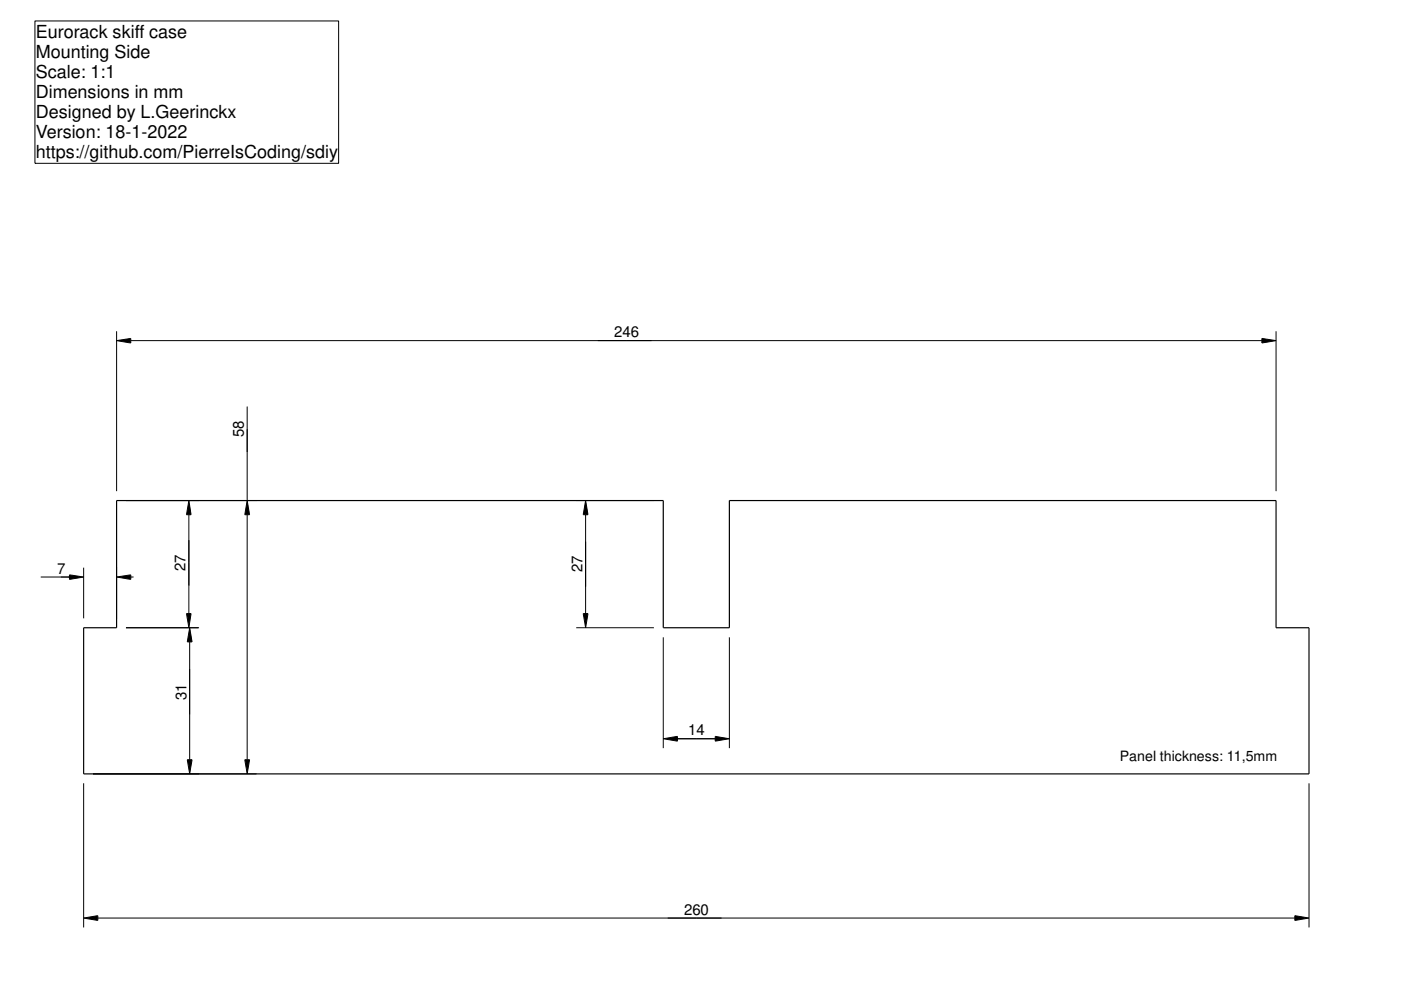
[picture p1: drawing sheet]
<svg xmlns="http://www.w3.org/2000/svg" width="297mm" height="210mm" viewBox="0 0 297 210" stroke-linecap="round" stroke-linejoin="round" font-family="sans-serif">
<path d="M24.7 106.1h115.9v27h14v-27h115.9v27h7v31h-259.8v-31h7z" fill="none" stroke="#000" stroke-width=".25"/>
<g fill="none" stroke="#000" stroke-width=".21">
<path d="M7.4 4.4h64.4v30.2h-64.4zM24.7 70.2v33.9M24.7 72.2l3-.4v.9zM27.7 72.2h239.8M267.5 71.8l3 .4-3 .5zM270.5 70.2v33.9M52.4 86.2v19.9M26.7 106.1h27.7M40 106.1l.5 3h-1zM40 109.1v21M52.4 109.1v52M52.4 106.1l.5 3h-1z"/>
<path d="M122.2 106.1h16.4M124.2 106.1l.5 3h-1zM124.2 109.1v21M8.6 122.3h7.9M14.7 121.9l3 .4-3 .6zM17.7 120.4v10.7M24.7 120.4v10.7M24.7 122.3l3-.4v1zM26.7 133.1h15.5M27.7 122.3h.6M39.5 130.1h1l-.5 3zM40.2 136.1v25"/>
<path d="M40.2 133.1l.5 3h-1zM122.2 133.1h16.4M123.7 130.1h1l-.5 3zM140.6 135.1v23.5M154.6 135.1v23.5M140.6 156.6l3-.5v1zM142.4 156.6h9.7M151.6 156.1l3 .5-3 .5zM17.7 166.1v30.5M19.7 164.1h34.7M39.7 161.1h1l-.5 3zM51.9 161.1h1l-.5 3z"/>
<path d="M277.5 166.1v30.5M17.7 194.6l3-.5v1.1zM20.7 194.6h253.8M274.5 194.1l3 .5-3 .6z"/>
</g>
<g fill="#000">
<path d="M24.7 72.2l3-.4v.9z" fill-rule="evenodd"/>
<path d="M267.5 71.8l3 .4-3 .5z" fill-rule="evenodd"/>
<path d="M40 106.2l.5 2.9h-.9z" fill-rule="evenodd"/>
<path d="M52.4 106.2l.5 2.9h-1z" fill-rule="evenodd"/>
<path d="M124.2 106.2l.5 2.9h-1z" fill-rule="evenodd"/>
<path d="M14.7 121.9l3 .4-3 .6z" fill-rule="evenodd"/>
<path d="M24.7 122.3l3-.4v1z" fill-rule="evenodd"/>
<path d="M39.5 130.1h1l-.5 3z" fill-rule="evenodd"/>
<path d="M40.2 133.1l.5 3h-1z" fill-rule="evenodd"/>
<path d="M123.7 130.1h1l-.5 3z" fill-rule="evenodd"/>
<path d="M140.6 156.6l3-.4v.9z" fill-rule="evenodd"/>
<path d="M151.6 156.2l3 .4-3 .5z" fill-rule="evenodd"/>
<path d="M39.7 161.1h1l-.5 3z" fill-rule="evenodd"/>
<path d="M51.9 161.1h1l-.5 3z" fill-rule="evenodd"/>
<path d="M17.7 194.6l3-.4v1z" fill-rule="evenodd"/>
<path d="M274.5 194.2l3 .4-3 .6z" fill-rule="evenodd"/>
</g>
<g font-size="3.8">
<text x="7.6" y="8">Eurorack skiff case</text>
<text x="7.6" y="12.2">Mounting Side</text>
<text x="7.6" y="16.5">Scale: 1:1</text>
<text x="7.6" y="20.7">Dimensions in mm</text>
<text x="7.6" y="25">Designed by L.Geerinckx</text>
<text x="7.6" y="29.2">Version: 18-1-2022</text>
<text x="7.6" y="33.5">https://github.com/PierreIsCoding/sdiy</text>
</g>
<g font-size="3.2">
<text x="130.2" y="71.5">246</text>
<text x="51.7" y="92.7" transform="rotate(-90 51.7 92.7)">58</text>
<text x="12.1" y="121.7">7</text>
<text x="39.3" y="121" transform="rotate(-90 39.3 121)">27</text>
<text x="123.5" y="121.3" transform="rotate(-90 123.5 121.3)">27</text>
<text x="39.5" y="148.4" transform="rotate(-90 39.5 148.4)">31</text>
<text x="145.9" y="155.9">14</text>
<text x="145" y="193.9">260</text>
</g>
<text font-size="3" x="237.4" y="161.2">Panel thickness: 11,5mm</text>
</svg>
